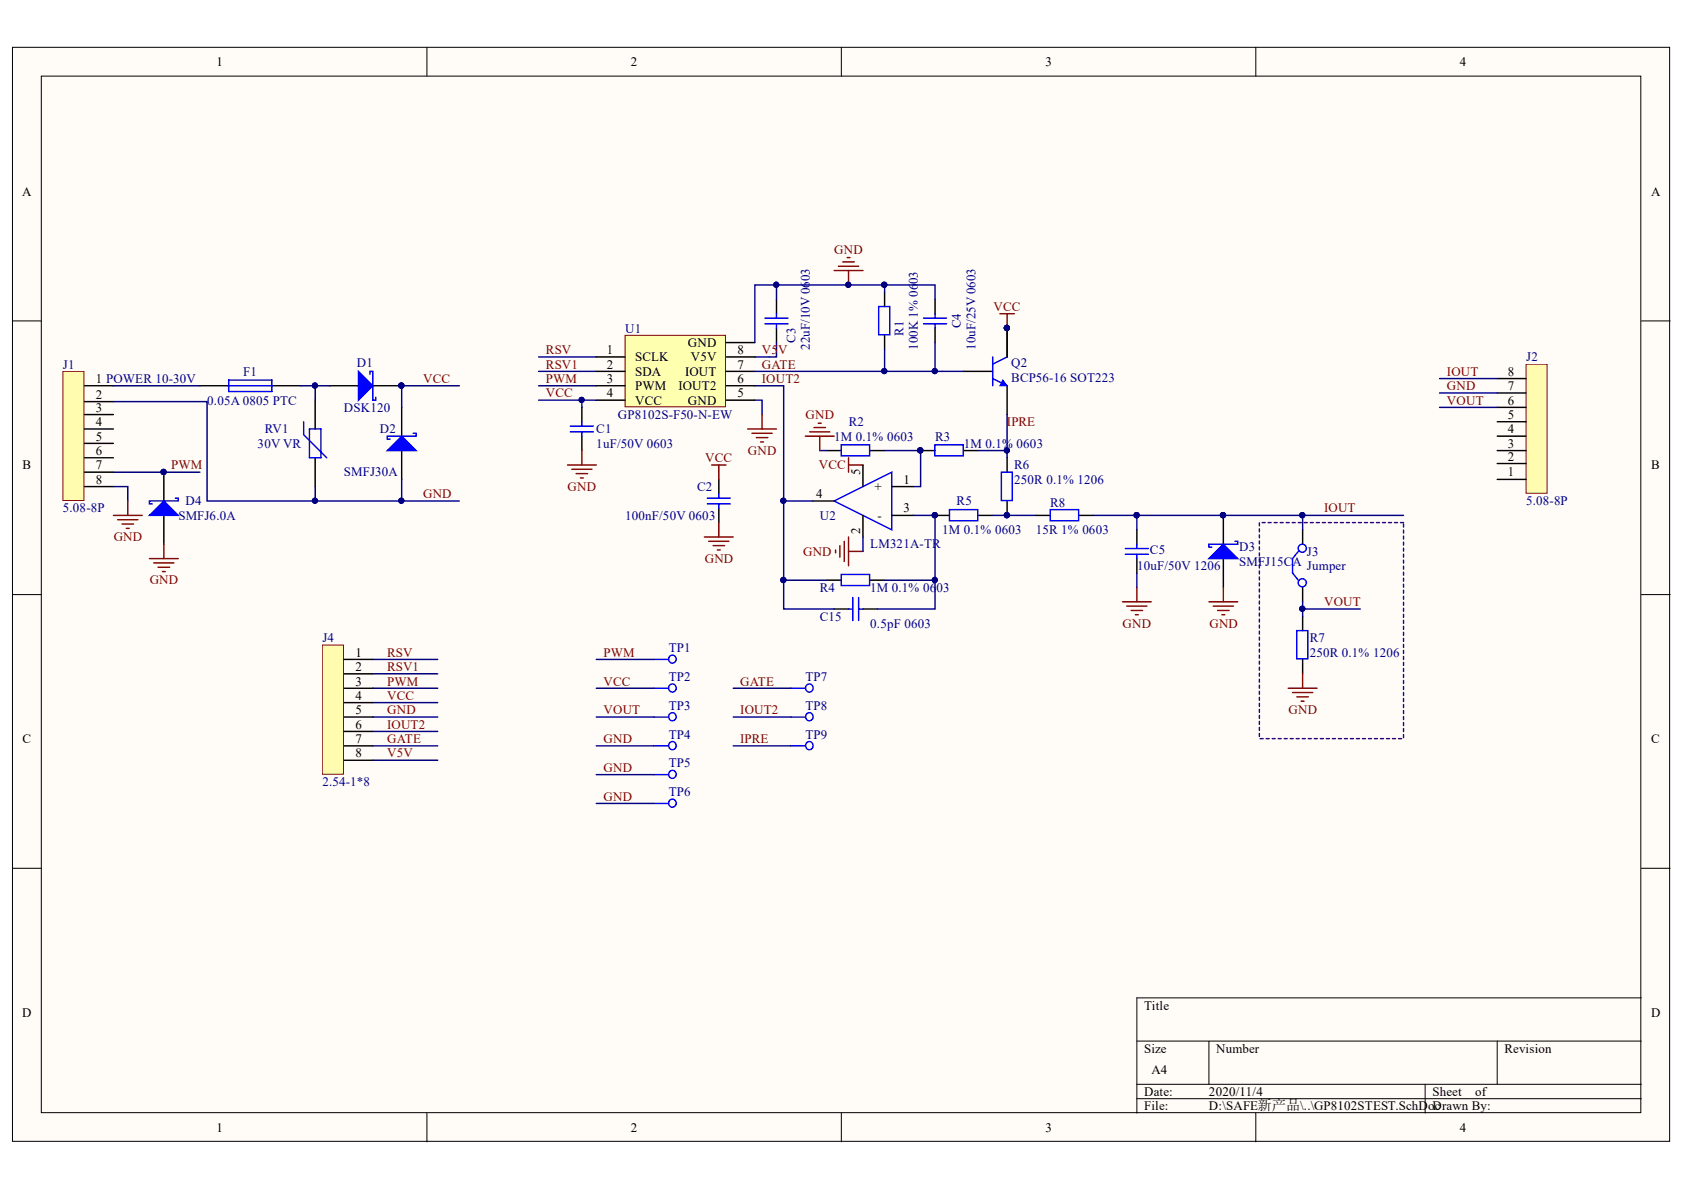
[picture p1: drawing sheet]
# Altium project GP8102STEST.PrjPcb
1 sheet, 36 parts. Net scope: global (net labels, ports and power ports of the same name join across sheets).
Board file: GP8102STEST.PcbDoc

## Sheet GP8102STEST.SchDoc
size A4

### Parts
C1  1uF/50V 0603  [CAP_0603]
C2  100nF/50V 0603  [CAP_0603]
C3  22uF/10V 0603  [CAP_0603]
C4  10uF/25V 0603  [CAP_0603]
C5  value 10uF/50V 1206  [CAP_1206]  (hidden comment: 10nF/50V 1206)
C15  0.5pF 0603  [CAP_0603]
D1  DSK120  [SODFL370X120-2N]
D2  SMFJ30A  [SODFL370X120-2N]
D3  SMFJ15CA  [SODFL370X120-2N]
D4  SMFJ6.0A  [SODFL370X120-2N]
F1  0.05A 0805 PTC  [RES_0805]  (value not drawn)
J1  5.08-8P  [5.08-8P]
J2  5.08-8P  [5.08-8P]
J3  Jumper  [2.54-1*2]
J4  2.54-1*8  [2.54-1*8]
Q2  BCP56-16 SOT223  [NPN_SOT223]
R1  100K 1% 0603  [RES_0603]
R2  value 1M 0.1% 0603  [RES_0603]  (hidden comment: 1M 0603)
R3  value 1M 0.1% 0603  [RES_0603]  (hidden comment: 1M 0603)
R4  value 1M 0.1% 0603  [RES_0603]  (hidden comment: 1M 0603)
R5  value 1M 0.1% 0603  [RES_0603]  (hidden comment: 1M 0603)
R6  250R 0.1% 1206  [RES_1206]
R7  250R 0.1% 1206  [RES_1206]
R8  value 15R 1% 0603  [RES_0603]  (hidden comment: 1M 0603)
RV1  30V VR  [RES_0805]
TP1  PWM  [Hole_Test]  (value not drawn)
TP2  VCC  [Hole_Test]  (value not drawn)
TP3  VOUT  [Hole_Test]  (value not drawn)
TP4  GND  [Hole_Test]  (value not drawn)
TP5  GND  [Hole_Test]  (value not drawn)
TP6  GND  [Hole_Test]  (value not drawn)
TP7  IOUT_7  [Hole_Test]  (value not drawn)
TP8  IOUT2  [Hole_Test]  (value not drawn)
TP9  IPRE  [Hole_Test]  (value not drawn)
U1  GP8102S-F50-N-EW  [ESOIC-8]
U2  LM321A-TR  [SOT23-5]

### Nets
GND: C1.2 C2.2 C3.2 C4.2 C5.1 D2.1(A) D3.1(A) D4.1(A) J1.2 J1.8 J2.7 J4.5 R1.1 R2.2 R7.1 RV1.2 TP4.1(SHell) TP5.1(SHell) TP6.1(SHell) U1.5(GND) U1.9(GND) U2.2(VS-)
VCC: C1.1 C2.1 D1.2(K) D2.2(K) J4.4 Q2.2 Q2.4 TP2.1(SHell) U1.4(VCC) U2.5(V+)
GATE: C4.1 J4.7 Q2.1 R1.2 TP7.1(SHell) U1.7(IOUT)
IOUT: C5.2 D3.2(K) J2.8 J3.2(C2) R8.2
IOUT2: C15.1 J4.6 R4.1 TP8.1(SHell) U1.6(IOUT2) U2.4(OUTA)
IPRE: Q2.3 R3.1 R6.2 TP9.1(SHell)
PWM: D4.2(K) J1.7 J4.3 TP1.1(SHell) U1.3(PWM)
RSV: J4.1 U1.1(SCLK)
RSV1: J4.2 U1.2(SDA)
V5V: C3.1 J4.8 U1.8(V5V)
VOUT: J2.6 J3.1(C1) R7.2 TP3.1(SHell)
NetC15_2: C15.2 R4.2 R5.2 U2.3(-)
NetD1_1: D1.1(A) F1.2 RV1.1
NetF1_1: F1.1 J1.1
NetR2_1: R2.1 R3.2 U2.1(+)
NetR5_1: R5.1 R6.1 R8.1

Not connected (* = marked no-connect by the designer): J1 3 4 5 6; J2 1 2 3 4 5

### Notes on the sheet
- (near J1) POWER 10-30V
- (near F1) 0.05A 0805 PTC
